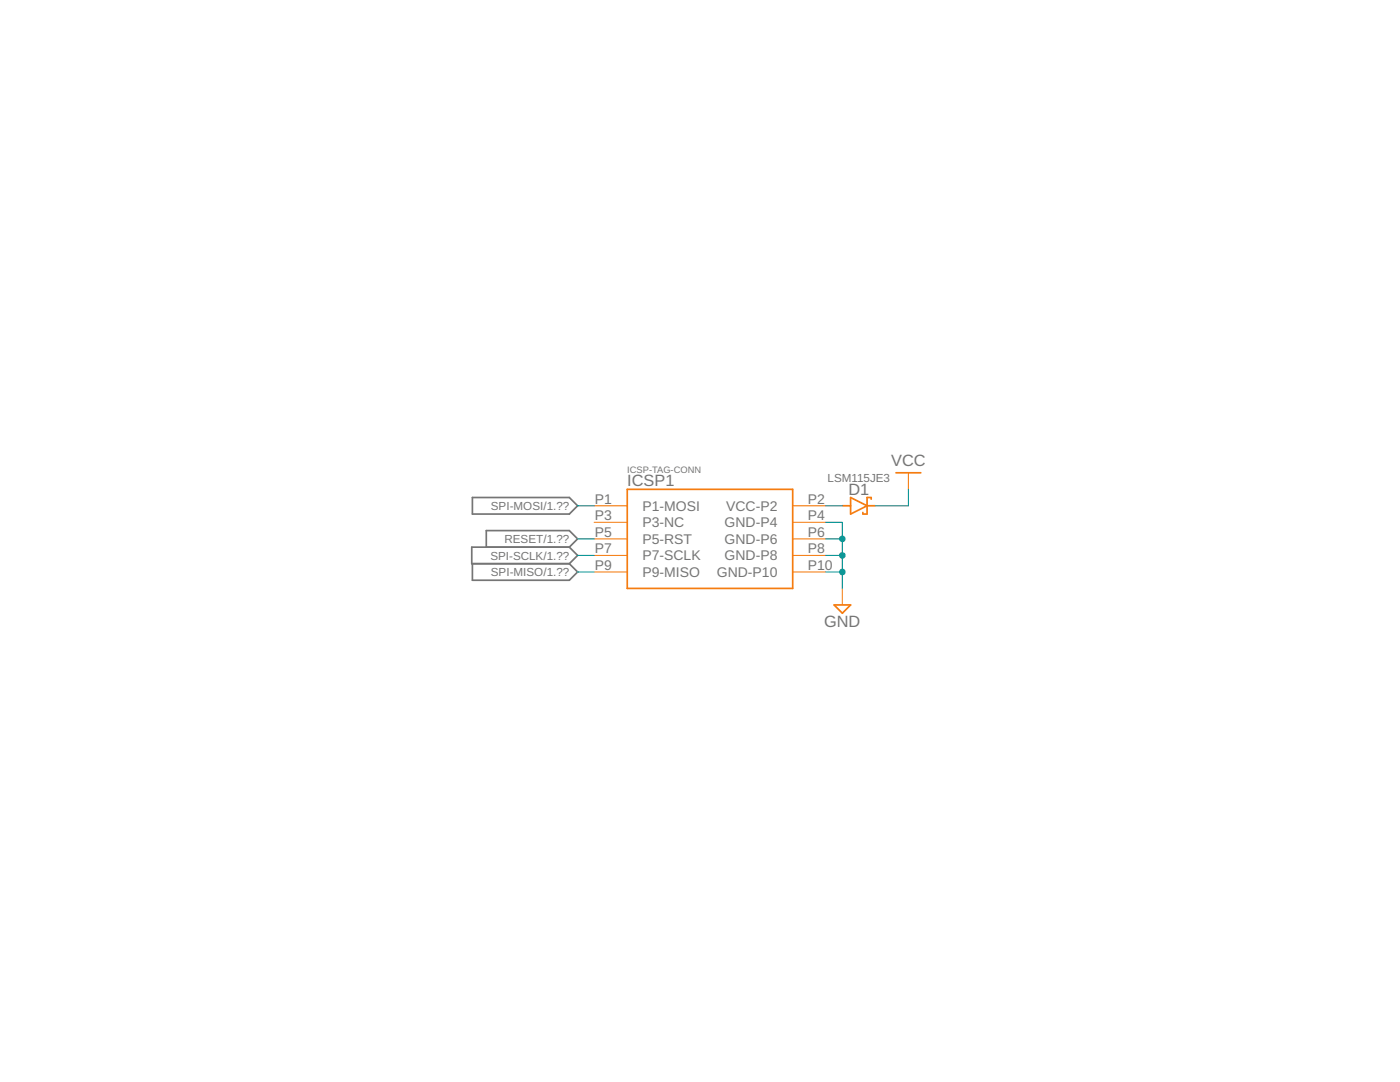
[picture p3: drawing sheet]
<svg xmlns="http://www.w3.org/2000/svg" width="279mm" height="216mm" viewBox="0 0 279 216" stroke-linecap="round" stroke-linejoin="round" font-family="sans-serif">
<path d="M94.3 99.3h19.3l1.7 1.6-1.7 1.7h-19.3zM94.3 112.5v3.3h19.3l1.7-1.7-1.7-1.6M97 109.2v-3.3h16.6l1.7 1.6-1.7 1.7M113.6 109.2h-19.5v3.3h19.5M113.6 109.2l1.7 1.6-1.7 1.7" fill="none" stroke="#757575" stroke-width=".34"/>
<path d="M181.3 94.3v3.3M118.6 100.9h6.6M118.6 104.2h6.6M118.6 107.5h6.6M118.6 110.8h6.6M118.6 114.1h6.6M158.2 100.9h6.6M158.2 104.2h6.6M158.2 107.5h6.6M158.2 110.8h6.6M158.2 114.1h6.6M168.1 117.4v3.3" fill="none" stroke="#f57c10" stroke-width=".21"/>
<path d="M125.2 97.6h33v19.8h-33zM169.8 99.3l3.2 1.6-3.2 1.7zM173.9 99.6v-.3h-.9v3.3h-.8v-.3M178.8 94.3h5M168.1 100.9h1.7M173 100.9h1.7M166.5 120.7h3.3l-1.7 1.7z" fill="none" stroke="#f57c10" stroke-width=".34"/>
<path d="M164.8 104.2h3.3v13.2M164.8 114.1h3.3" fill="none" stroke="#009292" stroke-width=".21"/>
<circle cx="168.1" cy="114.1" r=".66" fill="#009292"/>
<path d="M167.4 114.1a.7 .7 0 0 1 1.4 0 .7 .7 0 0 1-1.4 0zM167.5 114.1a.66 .66 0 0 0 1.3 0 .66 .66 0 0 0-1.3 0z" fill="#009292"/>
<path d="M164.8 110.8h3.3" fill="none" stroke="#009292" stroke-width=".21"/>
<circle cx="168.1" cy="110.8" r=".66" fill="#009292"/>
<path d="M167.4 110.8a.7 .7 0 0 1 1.4 0 .7 .7 0 0 1-1.4 0zM167.5 110.8a.66 .66 0 0 0 1.3 0 .66 .66 0 0 0-1.3 0z" fill="#009292"/>
<path d="M164.8 107.5h3.3" fill="none" stroke="#009292" stroke-width=".21"/>
<circle cx="168.1" cy="107.5" r=".66" fill="#009292"/>
<path d="M167.4 107.5a.7 .7 0 0 1 1.4 0 .7 .7 0 0 1-1.4 0zM167.5 107.5a.66 .66 0 0 0 1.3 0 .66 .66 0 0 0-1.3 0z" fill="#009292"/>
<path d="M181.3 97.6v3.3h-6.6M115.3 100.9h3.3M115.3 107.5h3.3M115.3 114.1h3.3M115.3 110.8h3.3M164.8 100.9h3.3" fill="none" stroke="#009292" stroke-width=".21"/>
<g font-size="3.3" fill="#757575">
<text x="177.8" y="93">VCC</text>
<text x="125.2" y="97">ICSP1</text>
<text x="169.3" y="98.8">D1</text>
<text x="164.5" y="125.2">GND</text>
</g>
<g font-size="2.8" fill="#757575">
<text x="118.7" y="100.5">P1</text>
<text x="128.2" y="101.9">P1-MOSI</text>
<text x="144.9" y="101.9">VCC-P2</text>
<text x="161.2" y="100.5">P2</text>
<text x="118.7" y="103.8">P3</text>
<text x="118.7" y="107.1">P5</text>
<text x="128.2" y="105.2">P3-NC</text>
<text x="144.6" y="105.2">GND-P4</text>
<text x="161.2" y="103.8">P4</text>
<text x="161.2" y="107.1">P6</text>
<text x="118.7" y="110.4">P7</text>
<text x="118.7" y="113.7">P9</text>
<text x="128.2" y="108.5">P5-RST</text>
<text x="128.2" y="111.8">P7-SCLK</text>
<text x="144.6" y="108.5">GND-P6</text>
<text x="144.6" y="111.8">GND-P8</text>
<text x="161.2" y="110.4">P8</text>
<text x="161.2" y="113.7">P10</text>
<text x="128.2" y="115.1">P9-MISO</text>
<text x="143.1" y="115.1">GND-P10</text>
</g>
<g font-size="2.3" fill="#757575">
<text x="98" y="101.8">SPI-MOSI/1.??</text>
<text x="165.2" y="96.1">LSM115JE3</text>
<text x="97.9" y="111.7">SPI-SCLK/1.??</text>
<text x="100.7" y="108.4">RESET/1.??</text>
<text x="98" y="114.9">SPI-MISO/1.??</text>
</g>
<text font-size="1.9" fill="#757575" x="125.2" y="94.3">ICSP-TAG-CONN</text>
</svg>
